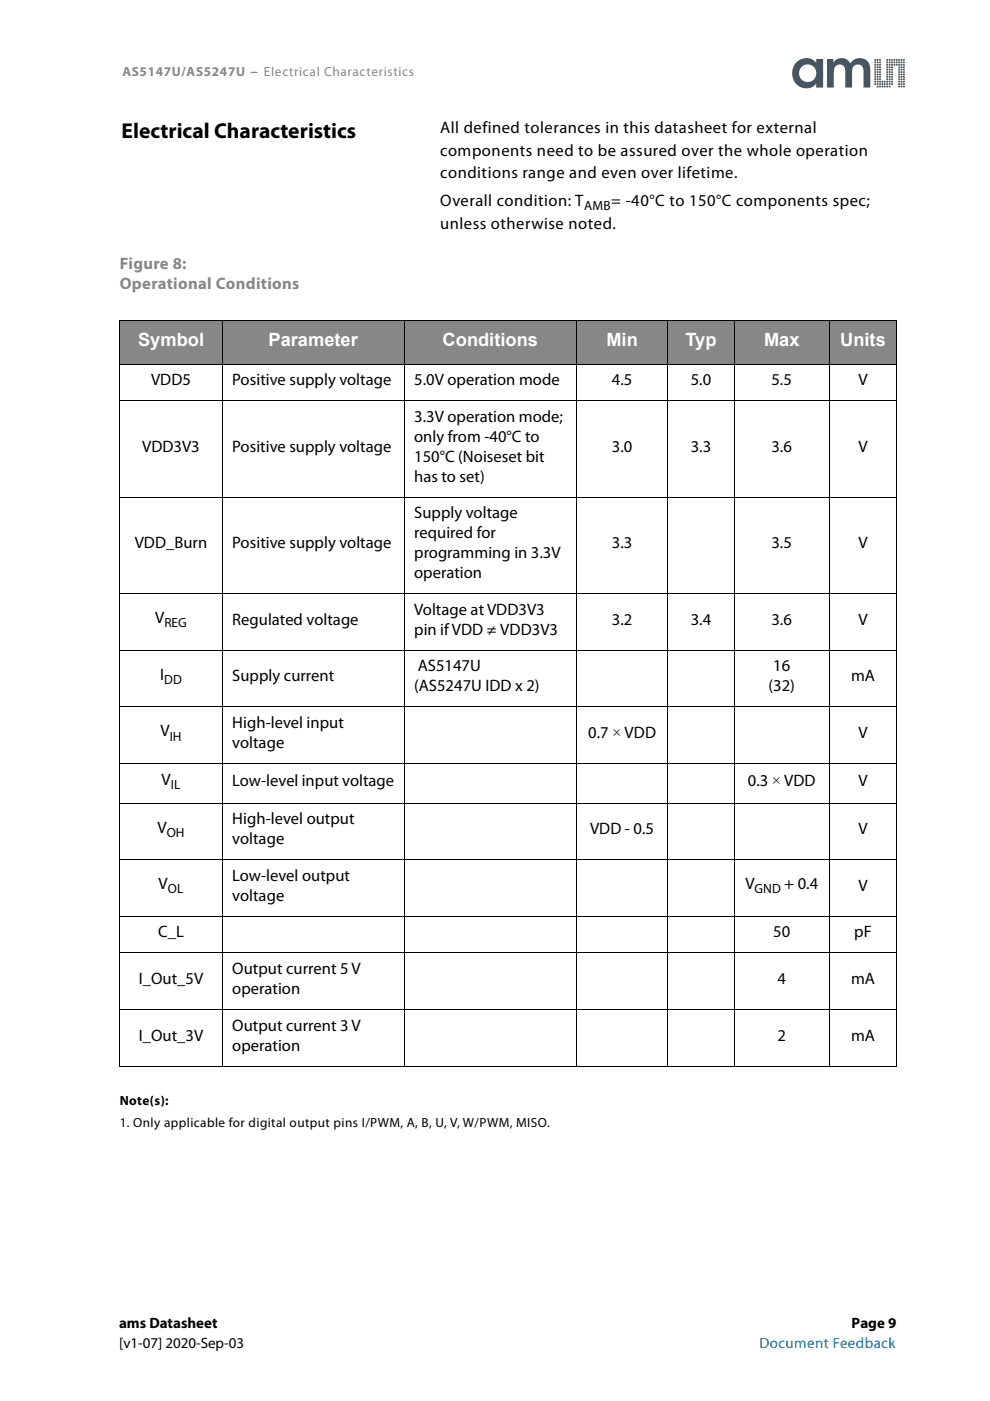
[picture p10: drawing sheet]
<svg xmlns="http://www.w3.org/2000/svg" width="210mm" height="297mm" viewBox="0 0 210 297" stroke-linecap="round" stroke-linejoin="round" font-family="sans-serif">
<g fill="#46555f">
<path d="M191.5 18.2h.3v.3h-.3z"/>
<path d="M191.5 17.7h.3v.3h-.3z"/>
<path d="M191.5 17.2h.3v.3h-.3z"/>
<path d="M191.5 16.6l.3 .1v.3l-.3-.1z"/>
<path d="M191.5 16.2h.3v.3l-.3-.1z"/>
<path d="M191.5 15.6h.3v.4l-.3-.1z"/>
<path d="M191.5 15.1h.3v.3h-.3z"/>
<path d="M191.5 14.6h.3v.3h-.3z"/>
<path d="M191.5 14.1h.3v.3h-.3z"/>
<path d="M191.5 13.6h.3v.3h-.3z"/>
<path d="M191.5 13.1h.3v.3h-.3z"/>
<path d="M191.5 12.6h.3v.3h-.3z"/>
<path d="M191 18.2h.3v.3h-.3z"/>
<path d="M191 17.7h.3v.3h-.3z"/>
<path d="M191 17.2h.3v.3h-.3z"/>
<path d="M191 16.7h.3v.3l-.3-.1z"/>
<path d="M191 16.2h.3v.3l-.3-.1z"/>
<path d="M191 15.6h.3v.3h-.3z"/>
<path d="M191 15.1h.3v.3h-.3z"/>
<path d="M191 14.6h.3v.3h-.3z"/>
<path d="M191 14.1h.3v.3h-.3z"/>
<path d="M191 13.6h.3v.3h-.3z"/>
<path d="M191 13.1h.3v.3h-.3z"/>
<path d="M191 12.6h.3v.3h-.3z"/>
<path d="M190.5 16.2h.3v.2h-.3z"/>
<path d="M190.5 15.6h.3v.3h-.3z"/>
<path d="M190.5 15.1h.3v.3h-.3z"/>
<path d="M190.5 14.6h.3v.3h-.3z"/>
<path d="M190.5 12.6h.3v.3l-.3-.1z"/>
<path d="M190.5 13.1h.3v.3h-.3z"/>
<path d="M190.5 13.6h.3v.3h-.3z"/>
<path d="M190.5 14.1h.3v.3h-.3z"/>
<path d="M190.5 16.7h.3v.3l-.3-.1z"/>
<path d="M190.5 17.2h.3v.3h-.3z"/>
<path d="M190.5 17.7h.3v.3h-.3z"/>
<path d="M190.5 18.2h.3v.3h-.3z"/>
<path d="M190 13.6h.3v.3h-.3z"/>
<path d="M190 13.1h.3v.3h-.3z"/>
<path d="M190 12.6h.3v.3h-.3z"/>
<path d="M189.5 13.6h.3v.3h-.3z"/>
<path d="M189.5 13.1h.3v.3h-.3z"/>
<path d="M189.5 12.6h.3v.3h-.3z"/>
<path d="M189 17.7h.3v.3h-.3z"/>
<path d="M189 17.2h.3v.3h-.3z"/>
<path d="M189 16.7h.3v.3l-.3-.1z"/>
<path d="M189 16.2h.3v.3l-.3-.1z"/>
<path d="M189 15.6h.3v.3h-.3z"/>
<path d="M189 15.1h.3v.3h-.3z"/>
<path d="M189 14.6h.3v.3h-.3z"/>
<path d="M189 14.1h.3v.3h-.3z"/>
<path d="M189 13.6h.3v.3h-.3z"/>
<path d="M189 13.1h.3v.3h-.3z"/>
<path d="M189 12.6h.3v.3h-.3z"/>
<path d="M188.5 16.2h.3v.2h-.3z"/>
<path d="M188.5 15.6h.3v.3h-.4z"/>
<path d="M188.5 15.1h.3v.3h-.4z"/>
<path d="M188.5 14.6h.2l.1 .3h-.3z"/>
<path d="M188.5 12.6h.3v.3l-.3-.1z"/>
<path d="M188.5 13.1h.3v.3h-.3z"/>
<path d="M188.5 13.6h.3v.3h-.3z"/>
<path d="M188.5 14.1h.3v.3h-.3z"/>
<path d="M188.5 16.7h.3v.3l-.3-.1z"/>
<path d="M188.5 17.2h.3v.3h-.3z"/>
<path d="M188.5 17.7h.3v.3h-.3z"/>
<path d="M188.5 18.2h.3v.3h-.3z"/>
<path d="M188 18.2h.3l-.1 .3h-.2z"/>
<path d="M187.9 17.7h.4l-.1 .3h-.2z"/>
<path d="M188 17.2h.3l-.1 .3h-.3z"/>
<path d="M188 16.6l.3 .1-.1 .3-.3-.1z"/>
<path d="M187.9 16.2h.4l-.1 .3-.3-.1z"/>
<path d="M188 15.6h.2v.4l-.3-.1z"/>
<path d="M188 15.1h.2v.3h-.3z"/>
<path d="M188 14.6h.3l-.1 .3h-.3z"/>
<path d="M188 14.1h.3l-.1 .3h-.2z"/>
<path d="M187.9 13.6h.4l-.1 .3h-.3z"/>
<path d="M188 13.1h.3v.3h-.3z"/>
<path d="M188 12.6h.3v.3h-.3z"/>
<path d="M187.4 17.2h.3v.3h-.3z"/>
<path d="M187.5 17.7h.2v.3h-.3z"/>
<path d="M187.4 18.2h.3v.3h-.3z"/>
<path d="M186.9 17.2h.3v.3h-.3z"/>
<path d="M187 17.7h.2v.3h-.3z"/>
<path d="M186.9 18.2h.3v.3h-.3z"/>
<path d="M186.4 16.2h.3v.2h-.3z"/>
<path d="M186.5 15.6h.2v.3h-.3z"/>
<path d="M186.5 15.1h.2v.3h-.3z"/>
<path d="M186.4 14.6h.3v.3h-.3z"/>
<path d="M186.4 12.6h.3v.3l-.3-.1z"/>
<path d="M186.4 13.1h.3v.3h-.3z"/>
<path d="M186.4 13.6h.3v.3h-.3z"/>
<path d="M186.4 14.1h.3v.3h-.3z"/>
<path d="M186.4 16.7h.3v.3l-.3-.1z"/>
<path d="M186.4 17.2h.3v.3h-.3z"/>
<path d="M186.5 17.7h.2v.3h-.3z"/>
<path d="M186.4 18.2h.3v.3h-.3z"/>
<path d="M186 18.2h.2v.3h-.3z"/>
<path d="M185.9 17.7h.3v.3h-.3z"/>
<path d="M185.9 17.2h.3v.3h-.3z"/>
<path d="M185.9 16.6l.3 .1v.3l-.3-.1z"/>
<path d="M185.9 16.2h.3v.3l-.3-.1z"/>
<path d="M185.9 15.6h.3v.4l-.3-.1z"/>
<path d="M185.9 15.1h.3v.3h-.3z"/>
<path d="M185.9 14.6h.3v.3h-.3z"/>
<path d="M185.9 14.1h.3v.3h-.3z"/>
<path d="M185.9 13.6h.3v.3h-.3z"/>
<path d="M185.9 13.1h.3v.3h-.3z"/>
<path d="M185.9 12.6h.3v.3h-.3z"/>
<path d="M185.4 17.7h.3v.3h-.3z"/>
<path d="M185.4 17.2h.3v.3h-.3z"/>
<path d="M185.4 16.7h.3v.3l-.3-.1z"/>
<path d="M185.4 16.2h.3v.3l-.3-.1z"/>
<path d="M185.4 15.6h.3v.3h-.3z"/>
<path d="M185.4 15.1h.3v.3h-.3z"/>
<path d="M185.4 14.6h.3v.3h-.3z"/>
<path d="M185.4 14.1h.3v.3h-.3z"/>
<path d="M185.4 13.6h.3v.3h-.3z"/>
<path d="M185.4 13.1h.3v.3h-.3z"/>
<path d="M168.9 13.2a3.2 3.2 0 0 0-.5 4.1 3.2 3.2 0 0 0 4 1.1l.7-.7v.9h1.4v-6.1h-1.4v.9a2.67 2.67 0 0 0-4.2-.2zM169.4 15.5a1.85 1.85 0 0 1 3.7 0 1.85 1.85 0 0 1-3.7 0zM175.3 12.5v6.1h1.5v-3.2a1.26 1.26 0 0 1 .7-1.6 1.26 1.26 0 0 1 1.6 .7l.1 4.1h1.5v-3.2a1.27 1.27 0 0 1 1.1-1.7 1.27 1.27 0 0 1 1.3 1.6v3.3h1.4v-2.9a2.82 2.82 0 0 0-1.6-3.3 2.26 2.26 0 0 0-2.6 1.1 2.08 2.08 0 0 0-3.6-.2v-.8z"/>
<circle cx="185.6" cy="12.7" r=".21"/>
</g>
<g fill="#878787">
<path d="M25.4 68h21.7v9.2h-21.7z"/>
<path d="M47.1 68h38.6v9.2h-38.6z"/>
<path d="M85.7 68h36.5v9.2h-36.5z"/>
<path d="M122.2 68h19.4v9.2h-19.4z"/>
<path d="M141.6 68h14.1v9.2h-14.1z"/>
<path d="M155.7 68h20.1v9.2h-20.1z"/>
<path d="M175.8 68h14.4v9.2h-14.4z"/>
</g>
<g fill="none" stroke="#000" stroke-width=".21">
<path d="M25.3 68h164.9M25.3 77.2h164.9M25.4 68.1v157.9M47.1 67.9v158.2M85.7 67.9v158.2M122.2 67.9v158.2M141.6 67.9v158.2M155.7 67.9v158.2M175.8 67.9v158.2M190.2 68.1v157.9M25.3 85h164.9M25.3 105.4h164.9"/>
<path d="M25.3 125.9h164.9M25.3 137.9h164.9M25.3 149.9h164.9M25.3 161.9h164.9M25.3 170.3h164.9M25.3 182.3h164.9M25.3 194.3h164.9M25.3 202h164.9M25.3 214h164.9M25.3 226h164.9"/>
</g>
<text font-size="4.6" x="25.8" y="29.2">Electrical Characteristics</text>
<g font-size="3.9" fill="#fff">
<text x="29.3" y="73.4">Symbol</text>
<text x="56.9" y="73.4">Parameter</text>
<text x="93.9" y="73.4">Conditions</text>
<text x="128.6" y="73.4">Min</text>
<text x="145.3" y="73.4">Typ</text>
<text x="162" y="73.4">Max</text>
<text x="178.1" y="73.4">Units</text>
</g>
<g font-size="3.5">
<text x="93.3" y="28.2">All defined tolerances in this datasheet for external</text>
<text x="93.3" y="33.1">components need to be assured over the whole operation</text>
<text x="93.3" y="37.6">conditions range and even over lifetime.</text>
<text x="93.3" y="43.6">Overall condition: T</text>
<text x="129.6" y="43.6">= -40°C to 150°C components spec;</text>
<text x="93.3" y="48.5">unless otherwise noted.</text>
<text x="32" y="81.7">VDD5</text>
<text x="49.2" y="81.7">Positive supply voltage</text>
<text x="87.8" y="81.7">5.0V operation mode</text>
<text x="129.7" y="81.7">4.5</text>
<text x="146.4" y="81.7">5.0</text>
<text x="163.6" y="81.7">5.5</text>
<text x="182" y="81.7">V</text>
<text x="87.8" y="89.5">3.3V operation mode;</text>
<text x="30.1" y="95.8">VDD3V3</text>
<text x="49.2" y="95.8">Positive supply voltage</text>
<text x="87.8" y="93.7">only from -40°C to</text>
<text x="129.7" y="95.8">3.0</text>
<text x="146.5" y="95.8">3.3</text>
<text x="163.6" y="95.8">3.6</text>
<text x="182" y="95.8">V</text>
<text x="87.8" y="97.9">150°C (Noiseset bit</text>
<text x="87.8" y="102.2">has to set)</text>
<text x="87.8" y="109.9">Supply voltage</text>
<text x="28.6" y="116.2">VDD_Burn</text>
<text x="49.2" y="116.2">Positive supply voltage</text>
<text x="87.8" y="114.1">required for</text>
<text x="87.8" y="118.4">programming in 3.3V</text>
<text x="129.7" y="116.2">3.3</text>
<text x="163.6" y="116.2">3.5</text>
<text x="182" y="116.2">V</text>
<text x="87.8" y="122.6">operation</text>
<text x="87.8" y="130.4">Voltage at VDD3V3</text>
<text x="32.9" y="132.2">V</text>
<text x="49.3" y="132.5">Regulated voltage</text>
<text x="87.8" y="134.6">pin if VDD ≠ VDD3V3</text>
<text x="129.7" y="132.5">3.2</text>
<text x="146.4" y="132.5">3.4</text>
<text x="163.6" y="132.5">3.6</text>
<text x="182" y="132.5">V</text>
<text x="88.6" y="142.4">AS5147U</text>
<text x="164" y="142.4">16</text>
<text x="34" y="144.1">I</text>
<text x="49.3" y="144.5">Supply current</text>
<text x="87.8" y="146.6">(AS5247U IDD x 2)</text>
<text x="162.9" y="146.6">(32)</text>
<text x="180.4" y="144.5">mA</text>
<text x="49.3" y="154.3">High-level input</text>
<text x="34" y="156.1">V</text>
<text x="49.3" y="158.6">voltage</text>
<text x="124.7" y="156.5">0.7 × VDD</text>
<text x="182" y="156.5">V</text>
<text x="34.3" y="166.3">V</text>
<text x="49.3" y="166.7">Low-level input voltage</text>
<text x="158.6" y="166.7">0.3 × VDD</text>
<text x="182" y="166.7">V</text>
<text x="33.4" y="176.6">V</text>
<text x="49.3" y="174.8">High-level output</text>
<text x="49.3" y="179">voltage</text>
<text x="125.1" y="176.9">VDD - 0.5</text>
<text x="182" y="176.9">V</text>
<text x="33.6" y="188.6">V</text>
<text x="49.3" y="186.8">Low-level output</text>
<text x="49.3" y="191">voltage</text>
<text x="158" y="188.6">V</text>
<text x="166.3" y="188.6">+ 0.4</text>
<text x="182" y="188.9">V</text>
<text x="33.5" y="198.8">C_L</text>
<text x="164" y="198.8">50</text>
<text x="181.1" y="198.8">pF</text>
<text x="29.4" y="208.6">I_Out_5V</text>
<text x="49.3" y="206.5">Output current 5 V</text>
<text x="164.8" y="208.6">4</text>
<text x="180.4" y="208.6">mA</text>
<text x="49.3" y="210.7">operation</text>
<text x="29.4" y="220.6">I_Out_3V</text>
<text x="49.3" y="218.5">Output current 3 V</text>
<text x="164.8" y="220.6">2</text>
<text x="180.4" y="220.6">mA</text>
<text x="49.3" y="222.7">operation</text>
</g>
<g font-size="3.5" fill="#878787">
<text x="25.4" y="57">Figure 8:</text>
<text x="25.4" y="61.2">Operational Conditions</text>
</g>
<g font-size="3.2">
<text x="25.3" y="281.5">ams Datasheet</text>
<text x="180.6" y="281.5">Page 9</text>
<text x="25.3" y="285.8">[v1-07] 2020-Sep-03</text>
</g>
<text font-size="3.2" fill="#0075b1" x="161" y="285.8">Document Feedback</text>
<text font-size="2.8" fill="#878787" x="26" y="16.2">AS5147U/AS5247U − Electrical Characteristics</text>
<g font-size="2.8">
<text x="123.8" y="44.5">AMB</text>
<text x="34.9" y="133">REG</text>
<text x="34.8" y="145">DD</text>
<text x="36" y="157">IH</text>
<text x="36.2" y="167.2">IL</text>
<text x="35.3" y="177.4">OH</text>
<text x="35.6" y="189.4">OL</text>
<text x="160" y="189.4">GND</text>
<text x="25.4" y="234.3">Note(s):</text>
<text x="25.4" y="238.8">1. Only applicable for digital output pins I/PWM, A, B, U, V, W/PWM, MISO.</text>
</g>
</svg>
